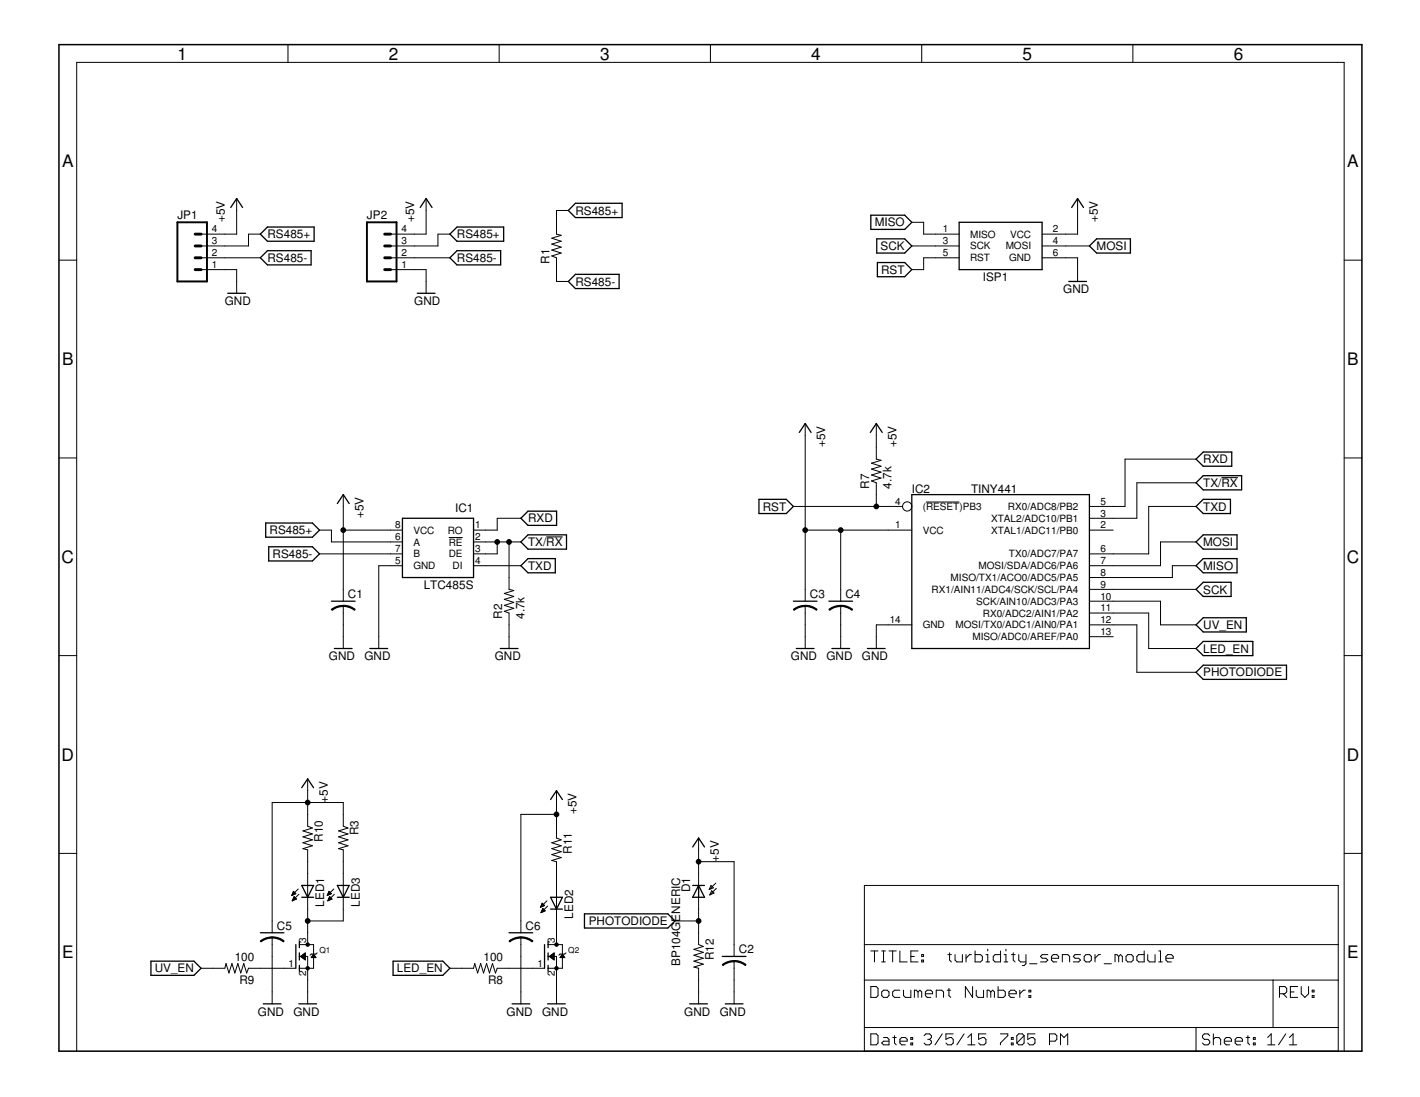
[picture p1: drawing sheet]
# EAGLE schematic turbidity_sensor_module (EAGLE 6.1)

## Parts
C1  C-USC1206  [C1206]
C2  C-USC1206  [C1206]
C3  C-USC1206  [C1206]
C4  C-USC1206  [C1206]
C5  C-USC1206  [C1206]
C6  C-USC1206  [C1206]
D1  BP104GENERIC  [PHOTODIODE]
IC1  LTC485S  [SOIC8]
IC2  TINY441  [SOIC14]
ISP1  AVRISP-6  [AVRISP]
JP1  M04LONGPADS  [1X04_LONGPADS]
JP2  M04LONGPADS  [1X04_LONGPADS]
LED1  LED5MM  [LED5MM]
LED2  LED5MM  [LED5MM]
LED3  LED5MM  [LED5MM]
Q1  MOSFET-NREFLOW  [SOT23]
Q2  MOSFET-NREFLOW  [SOT23]
R1  R-US_R1206  [R1206]
R2  4.7k  R-US_R1206  [R1206]
R3  R-US_R1206  [R1206]
R7  4.7k  R-US_R1206  [R1206]
R8  100  R-US_R1206  [R1206]
R9  100  R-US_R1206  [R1206]
R10  R-US_R1206  [R1206]
R11  R-US_R1206  [R1206]
R12  R-US_R1206  [R1206]

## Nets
+5V: C1.1 C2.1 C3.1 C4.1 C5.1 C6.1 D1.K(C) IC1.8(VCC) IC2.1(VCC) ISP1.2(VCC) JP1.4 JP2.4 R3.1 R7.2 R10.1 R11.1
GND: C1.2 C2.2 C3.2 C4.2 C5.2 C6.2 IC1.5(GND) IC2.14(GND) ISP1.6(GND) JP1.1 JP2.1 Q1.2(S) Q2.2(S) R2.1 R12.2
LED_EN: IC2.11(RX0/ADC2/AIN1/PA2) R8.2
MISO: IC2.8(MISO/TX1/ACO0/ADC5/PA5) ISP1.1(MISO)
MOSI: IC2.7(MOSI/SDA/ADC6/PA6) ISP1.4(MOSI)
N$1: Q2.1(G) R8.1
N$2: Q1.1(G) R9.1
N$3: LED1.A R10.2
N$4: LED2.A R11.2
N$5: LED1.K(C) LED3.K(C) Q1.3(D)
N$6: LED2.K(C) Q2.3(D)
N$7: LED3.A R3.2
PHOTODIODE: D1.A IC2.12(MOSI/TX0/ADC1/AIN0/PA1) R12.1
RS485+: IC1.6(A) JP1.3 JP2.3 R1.2
RS485-: IC1.7(B) JP1.2 JP2.2 R1.1
RST: IC2.4((!RESET!)PB3) ISP1.5(RST) R7.1
RXD: IC1.1(RO) IC2.5(RX0/ADC8/PB2)
SCK: IC2.9(RX1/AIN11/ADC4/SCK/SCL/PA4) ISP1.3(SCK)
TX/!RX: IC1.2(!RE) IC1.3(DE) IC2.3(XTAL2/ADC10/PB1) R2.2
TXD: IC1.4(DI) IC2.6(TX0/ADC7/PA7)
UV_EN: IC2.10(SCK/AIN10/ADC3/PA3) R9.2
Unconnected: IC2.2(XTAL1/ADC11/PB0) IC2.13(MISO/ADC0/AREF/PA0)
